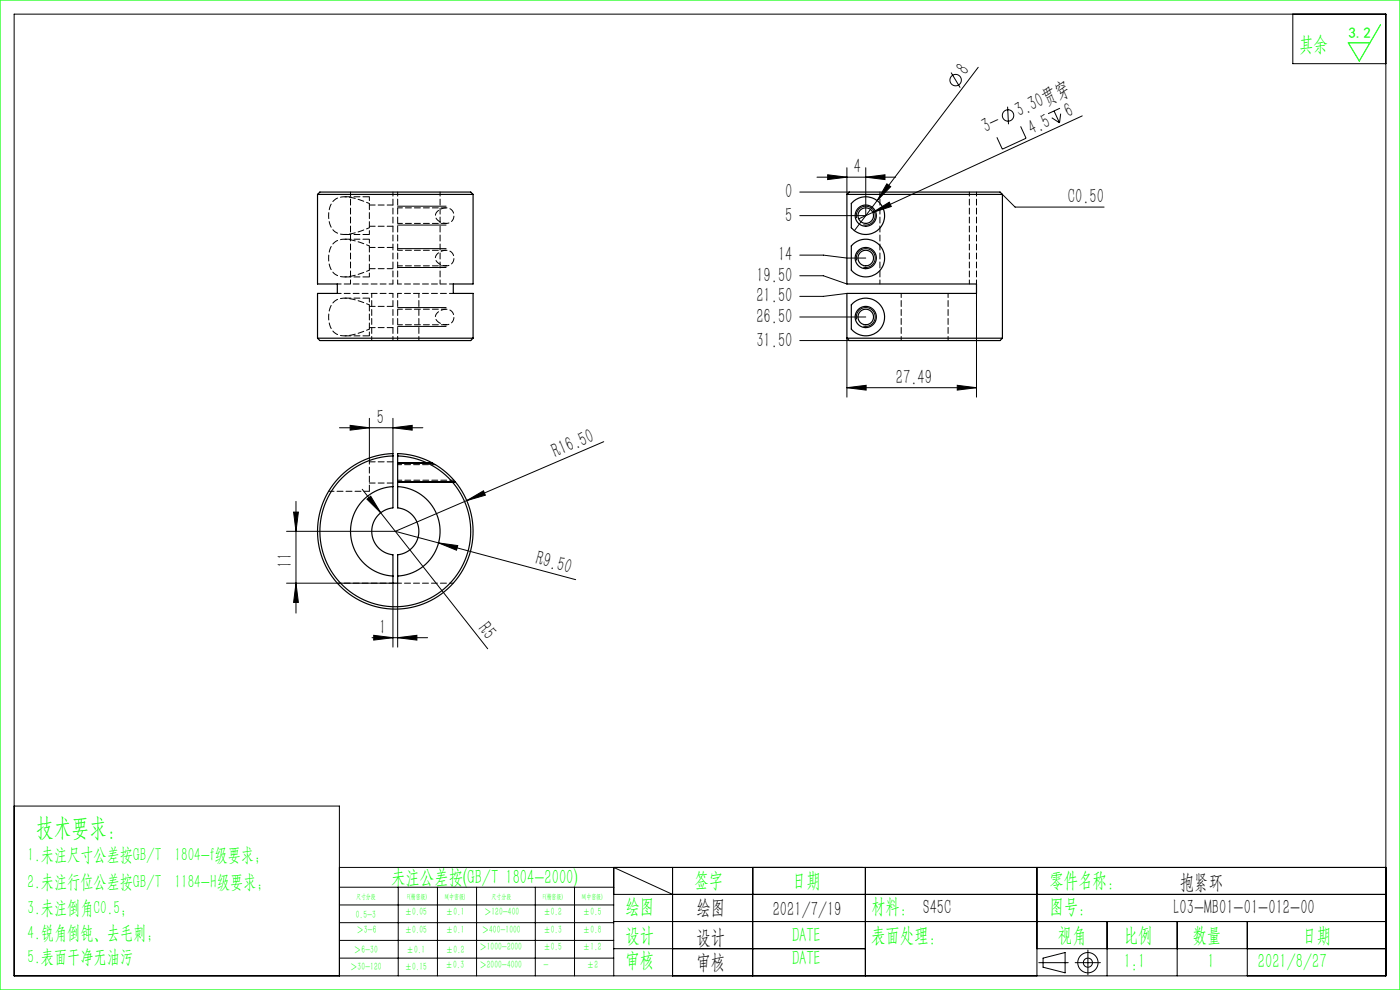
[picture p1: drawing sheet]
<svg xmlns="http://www.w3.org/2000/svg" width="297mm" height="210mm" viewBox="0 0 297 210" stroke-linecap="round" stroke-linejoin="round" font-family="sans-serif">
<g fill="none" stroke="#000" stroke-width=".21">
<path d="M3 3h291v204h-291zM201.8 15.4l1.9 3.2M207.5 14.3l-26.3 34.6M274.3 3v10.5h19.7M173.3 37.6h16.7M175.6 37.1l4.1 .5-4.1 .5zM179.7 35.6v5.6M183.7 37.6l4-.5v1zM183.7 35.6v10.1h-14M188.1 39l.9 .6-2.9 3zM213.8 22.6l.1 3.8M216.5 26.8l1.2 2.5-5.1 2.3-1.1-2.5"/>
<path d="M223.1 25l1.7 1.1M223.6 23.5l1.2 2.6M224.9 23l-2.6 1.1M225 24.1l-.2 2M229.6 24.6l-44.4 20.5M84.4 43.7h10.2M84.4 47.7h10.2M84.4 52.7h10.2M84.4 56.7h10.2M169.7 40.7h10.5M169.7 54.1h5l5 .6h4M169.7 58.5h5l5 1.7"/>
<path d="M181.7 46.3a2 2 0 0 1 1.8-2.6 2 2 0 0 1 2.2 2.2 2 2 0 0 1-2.6 1.8M181.7 55.3a2 2 0 0 1 1.8-2.6 2 2 0 0 1 2.2 2.2 2 2 0 0 1-2.6 1.8M185.2 45.1l3.5-2.2 .4 .9zM185.2 45.1l-3 1.3M212.7 41.2l2.6 2.7h18.9M84.4 65.2h10.2M84.4 69.2h10.2M169.7 67.2h14M169.7 72.2h10.5M179.7 62.2l-5 .7h-5M179.7 71.7v12.5M181.7 67.8a2 2 0 0 1 1.8-2.6 2 2 0 0 1 2.2 2.2 2 2 0 0 1-2.6 1.8"/>
<path d="M207.2 62.2v22M72 90.7h17.7M74.3 90.2l4.1 .5-4.1 .5zM78.4 88.7v8.4M83.4 90.7l4-.5v1zM83.4 88.7v7.5M84.4 98.2h7.3M128.1 93.7l-44.2 19M179.7 82.2l4-.5v1zM179.7 82.2h27.5M203.1 81.7l4.1 .5-4.1 .5zM60.8 112.7h23.1"/>
<path d="M62.3 108.6h1l-.5 4.1zM62.8 106.4v23.7M76.8 103.8l26.7 33.8M77.8 105.9l.8-.6 2.2 3.5zM83.9 112.7l9.1 2.5M84.4 102.2h12.2M93 115.2l4.1 .5-.3 1zM93 115.2l29.1 7.8M99 106.2l3.6-2.1 .4 .9zM60.8 123.7h22.6v13.6M62.8 123.7l.5 4.1h-1zM78.9 135.3h11.8"/>
<path d="M79.3 134.8l4.1 .5-4.1 .5zM84.4 135.3l4-.5v1zM84.4 123.7v13.6M3 171h69v36M72 184h222M72 188.2h58.2M72 192h58.2M72 195.7h58.2M72 199.5h58.2M84.5 188.2v18.8M92.8 188.2v18.8M101.1 188.2v18.8"/>
<path d="M113.6 188.2v18.8M121.9 188.2v18.8M130.2 189.7h163.8M130.2 195.5h163.8M142.7 189.7l-12.5-5.7v23M142.7 184v23M159.7 184v23M183.6 184v23M220 184v23M234.9 195.5v11.5M249.7 195.5v11.5M264.6 195.5v11.5"/>
<path d="M72 203.2h58.2M130.2 201.2h53.4M220 201.2h74M220.4 204.2h6.2M221.3 203.2l4.7-1.1v4.3l-4.7-1.2zM228.1 204.2h5.3M230.8 201.5v5.3"/>
<circle cx="202.7" cy="17" r="1.21"/>
<circle cx="213.8" cy="24.5" r="1.21"/>
<circle cx="230.8" cy="204.2" r="2.15"/>
<circle cx="230.8" cy="204.2" r=".96"/>
</g>
<path d="M0 0h297v210h-297zM292.9 5.2l-4.5 7.7-2.4-3.8h4.6" fill="none" stroke="#0f0" stroke-width=".25"/>
<g fill="#000">
<path d="M185.2 45.1l3.5-2.2 .4 .9zM188.1 39l.9 .6-2.9 3zM77.8 105.9l.8-.6 2.2 3.5zM93 115.2l4.1 .5-.3 1zM99 106.2l3.6-2.1 .4 .9z"/>
<path d="M183.7 37.6l4-.5v1zM175.6 37.1l4.1 .5-4.1 .5zM84.4 135.3l4-.5v1zM79.3 134.8l4.1 .5-4.1 .5z"/>
<path d="M179.7 82.2l4-.5v1zM203.1 81.7l4.1 .5-4.1 .5zM74.3 90.2l4.1 .5-4.1 .5zM83.4 90.7l4-.5v1z"/>
<path d="M62.8 123.7l.5 4.1h-1zM62.3 108.6h1l-.5 4.1z"/>
</g>
<g fill="none" stroke="#000" stroke-width=".25">
<path d="M67.4 41.2h33M67.4 41.2v19h4.2v2h-4.2v9.5M67.4 41.2l.5-.5h32l.5 .5M100.4 41.2v19h-4.2v2h4.2v9.5M179.7 41.2h33M179.7 41.2v19h27.5v2h-27.5v9.5M179.7 41.2l.5-.5h32l.5 .5M180.8 43a4 4 0 0 1 5.7-.1 4 4 0 0 1-.2 5.8 4 4 0 0 1-5.7-.4v-5.1zM180.9 51.8a4 4 0 0 1 5.7 .3 4 4 0 0 1-.3 5.7 4 4 0 0 1-5.7-.5v-5.1zM212.7 41.2v30.5M67.4 71.7h33M67.4 71.7l.5 .5h32l.5-.5"/>
<path d="M179.7 71.7h33M179.7 71.7l.5 .5h32l.5-.5M180.9 64.3a4 4 0 0 1 5.7 .3 4 4 0 0 1-.3 5.7 4 4 0 0 1-5.7-.5v-5.1zM83.4 96.7a16 16 0 0 0-13.3 24.1 16 16 0 0 0 27.5 0 16 16 0 0 0-13.2-24.1M72.4 100.8a16.5 16.5 0 0 1 11-4.6v11.5a5 5 0 0 0-4.5 5 5 5 0 0 0 4.5 5v6h1v-6a5 5 0 0 0 4.5-5 5 5 0 0 0-4.5-5v-11.5a16.5 16.5 0 0 1 15.3 21.2 16.5 16.5 0 0 1-24.4 9.4 16.5 16.5 0 0 1-2.9-26zM83.4 103.2a9.5 9.5 0 0 0-9 9.5 9.5 9.5 0 0 0 9 9.5M84.4 103.2a9.5 9.5 0 0 1 9 9.5 9.5 9.5 0 0 1-9 9.5"/>
<circle cx="183.7" cy="45.7" r="2.25"/>
<circle cx="183.7" cy="54.7" r="2.25"/>
<circle cx="183.7" cy="45.7" r="1.65"/>
<circle cx="183.7" cy="54.7" r="1.65"/>
<circle cx="183.7" cy="67.2" r="2.25"/>
<circle cx="183.7" cy="67.2" r="1.65"/>
</g>
<path d="M78.4 43.2a12.3 12.3 0 0 0-5.9-1.4 3.3 3.3 0 0 0-2.8 3.5 3.7 3.7 0 0 0 2.7 4.4 11 11 0 0 0 6-1.4M78.4 52.2a12.3 12.3 0 0 0-5.9-1.4 3.3 3.3 0 0 0-2.8 3.5 3.7 3.7 0 0 0 2.7 4.4 11.6 11.6 0 0 0 6-1.4M78.4 64.7a11.4 11.4 0 0 0-6.3-1.4 3.4 3.4 0 0 0-2.4 3.8 3.5 3.5 0 0 0 3.2 4.1 14 14 0 0 0 5.5-1.4" fill="none" stroke="#000" stroke-width=".21" stroke-dasharray="1.3 .6" stroke-dashoffset=".6"/>
<path d="M94.6 47.4a1.69 1.69 0 0 0 1.6-2.2 1.69 1.69 0 0 0-2.5-.9 1.42 1.42 0 0 0-1.2 1.1 1.42 1.42 0 0 0 .7 1.6l1.4 .4M94.6 56.4a1.7 1.7 0 0 0 1.6-2.3 1.7 1.7 0 0 0-2.6-.8 1.42 1.42 0 0 0-1.2 1.4 1.42 1.42 0 0 0 1.1 1.4l1.1 .3M94.6 68.9a1.7 1.7 0 0 0 1.6-2.3 1.7 1.7 0 0 0-2.6-.8 1.42 1.42 0 0 0-1.2 1.4 1.42 1.42 0 0 0 1.1 1.4l1.1 .3" fill="none" stroke="#000" stroke-width=".21" stroke-dasharray="1.3 .6" stroke-dashoffset=".7"/>
<g fill="none" stroke="#000" stroke-width=".21" stroke-dasharray="1.3 .6" stroke-dashoffset=".4">
<path d="M74.4 40.7v19.5M78.4 58.7v-8M78.4 49.7v-8M83.4 40.7v19.5M84.4 40.7v19.5M186.7 40.7v19.5M207.2 40.7v19.5M78.4 71.2v-8M78.9 62.2v10M83.4 62.2v10M84.4 62.2v10M88.9 72.2v-10"/>
<path d="M93.4 60.2v-19.5M191.2 62.2v10M201.1 72.2v-10M205.6 60.2v-19.5M207.2 62.2v10M92.4 98.6h-8M84.4 101.9h11.9"/>
</g>
<path d="M83.4 62.2h-11.8M83.4 60.2h-11.8M96.2 62.2h-11.8M96.2 60.2h-11.8M83.4 123.7h-11.8M96.2 123.7h-11.8" fill="none" stroke="#000" stroke-width=".21" stroke-dasharray="1.3 .6" stroke-dashoffset=".5"/>
<path d="M73.1 58.7h5.3M73.1 49.7h5.3M78.4 50.7h-5.3M78.4 41.7h-5.3M73.1 71.2h5.3M78.4 63.2h-5.3" fill="none" stroke="#000" stroke-width=".21" stroke-dasharray="1.3 .6" stroke-dashoffset="-.1"/>
<path d="M78.4 48h5M78.4 57h5M83.4 43.5h-5M83.4 52.5h-5M78.4 69.5h5M83.4 65h-5M83.4 98h-5M78.4 104.2v-7.1M78.4 102.5h5" fill="none" stroke="#000" stroke-width=".21" stroke-dasharray="1.3 .6"/>
<path d="M84.4 47.4h10.2M84.4 56.4h10.2M94.6 53.1h-10.2M94.6 44.1h-10.2M84.4 68.9h10.2M94.6 65.6h-10.2" fill="none" stroke="#000" stroke-width=".21" stroke-dasharray="1.3 .6" stroke-dashoffset=".3"/>
<path d="M69.7 104.2h8.7" fill="none" stroke="#000" stroke-width=".21" stroke-dasharray="1.3 .6" stroke-dashoffset=".1"/>
<text font-size="5.4" fill="#0f0" x="7.7" y="177.2">技术要求：</text>
<g font-size="4.4" fill="#0f0">
<text x="275.6" y="10.8">其余</text>
<text x="83" y="187.5">未注公差按(GB/T 1804-2000)</text>
<text x="147.3" y="188">签字</text>
<text x="168" y="188">日期</text>
<text x="222.6" y="188">零件名称：</text>
<text x="132.7" y="193.6">绘图</text>
<text x="184.8" y="193.6">材料： S45C</text>
<text x="222.6" y="193.6">图号：</text>
<text x="132.7" y="199.8">设计</text>
<text x="168" y="199.8">DATE</text>
<text x="184.8" y="199.8">表面处理：</text>
<text x="224.4" y="199.8">视角</text>
<text x="238.4" y="199.8">比例</text>
<text x="253" y="199.8">数量</text>
<text x="276.3" y="199.8">日期</text>
<text x="132.7" y="205.1">审核</text>
<text x="168" y="204.6">DATE</text>
<text x="238.4" y="205.3">1:1</text>
<text x="256.2" y="205.3">1</text>
<text x="266.9" y="205.3">2021/8/27</text>
</g>
<g font-size="4.4">
<text x="205" y="16.2" transform="rotate(-53 205 16.2)">8</text>
<text x="209.1" y="28.1" transform="rotate(-25 209.1 28.1)">3-</text>
<text x="216.2" y="24.8" transform="rotate(-25 216.2 24.8)">3.30贯穿</text>
<text x="218.9" y="28.6" transform="rotate(-25 218.9 28.6)">4.5</text>
<text x="226.6" y="25" transform="rotate(-25 226.6 25)">6</text>
<text x="181.2" y="36.7">4</text>
<text x="166.6" y="42">0</text>
<text x="166.6" y="47">5</text>
<text x="226.6" y="43.1">C0.50</text>
<text x="160.5" y="59.8">19.50</text>
<text x="165.1" y="55.4">14</text>
<text x="160.5" y="64.2">21.50</text>
<text x="160.5" y="68.5">26.50</text>
<text x="160.5" y="73.5">31.50</text>
<text x="190.1" y="81.4">27.49</text>
<text x="79.9" y="89.9">5</text>
<text x="117.9" y="97.1" transform="rotate(-23 117.9 97.1)">R16.50</text>
<text x="113.5" y="119.7" transform="rotate(15 113.5 119.7)">R9.50</text>
<text x="61.9" y="120.4" transform="rotate(-90 61.9 120.4)">11</text>
<text x="80.5" y="134.4">1</text>
<text x="101.3" y="133.5" transform="rotate(52 101.3 133.5)">R5</text>
<text x="250.3" y="188.6">抱紧环</text>
<text x="147.8" y="194">绘图</text>
<text x="163.9" y="194.3">2021/7/19</text>
<text x="249" y="194">L03-MB01-01-012-00</text>
<text x="147.8" y="200.2">设计</text>
<text x="147.8" y="205.5">审核</text>
</g>
<g font-size="4" fill="#0f0">
<text x="5.9" y="182.6">1.未注尺寸公差按GB/T 1804-f级要求；</text>
<text x="5.9" y="188.4">2.未注行位公差按GB/T 1184-H级要求；</text>
<text x="5.9" y="193.9">3.未注倒角C0.5；</text>
<text x="5.9" y="199.2">4.锐角倒钝、去毛刺；</text>
<text x="5.9" y="204.2">5.表面干净无油污</text>
</g>
<text font-size="3.2" fill="#0f0" x="286.1" y="8">3.2</text>
<g font-size="2.3" fill="#0f0">
<text x="75.5" y="194.7">0.5-3</text>
<text x="75.6" y="198">＞3-6</text>
<text x="85.9" y="194.2">±0.05</text>
<text x="85.9" y="198">±0.05</text>
<text x="94.6" y="194.2">±0.1</text>
<text x="94.6" y="198">±0.1</text>
<text x="102.2" y="198">＞400-1000</text>
<text x="102.7" y="194.2">＞120-400</text>
<text x="115.3" y="194.2">±0.2</text>
<text x="115.3" y="198">±0.3</text>
<text x="123.7" y="194.2">±0.5</text>
<text x="123.7" y="198">±0.8</text>
<text x="75.1" y="202.2">＞6-30</text>
<text x="86.3" y="202.2">±0.1</text>
<text x="94.6" y="202.2">±0.2</text>
<text x="101.7" y="201.6">＞1000-2000</text>
<text x="115.3" y="201.6">±0.5</text>
<text x="123.7" y="201.6">±1.2</text>
<text x="74.3" y="205.8">＞30-120</text>
<text x="85.9" y="205.8">±0.15</text>
<text x="94.5" y="205.4">±0.3</text>
<text x="101.7" y="205.4">＞2000-4000</text>
<text x="115.3" y="205.4">-</text>
<text x="124.5" y="205.4">±2</text>
</g>
<g font-size="1.5" fill="#0f0">
<text x="75.5" y="190.6">尺寸分段</text>
<text x="86.4" y="190.6">F(精密级)</text>
<text x="94.4" y="190.6">M(中密级)</text>
<text x="104.3" y="190.6">尺寸分段</text>
<text x="115.2" y="190.6">F(精密级)</text>
<text x="123.5" y="190.6">M(中密级)</text>
</g>
</svg>
